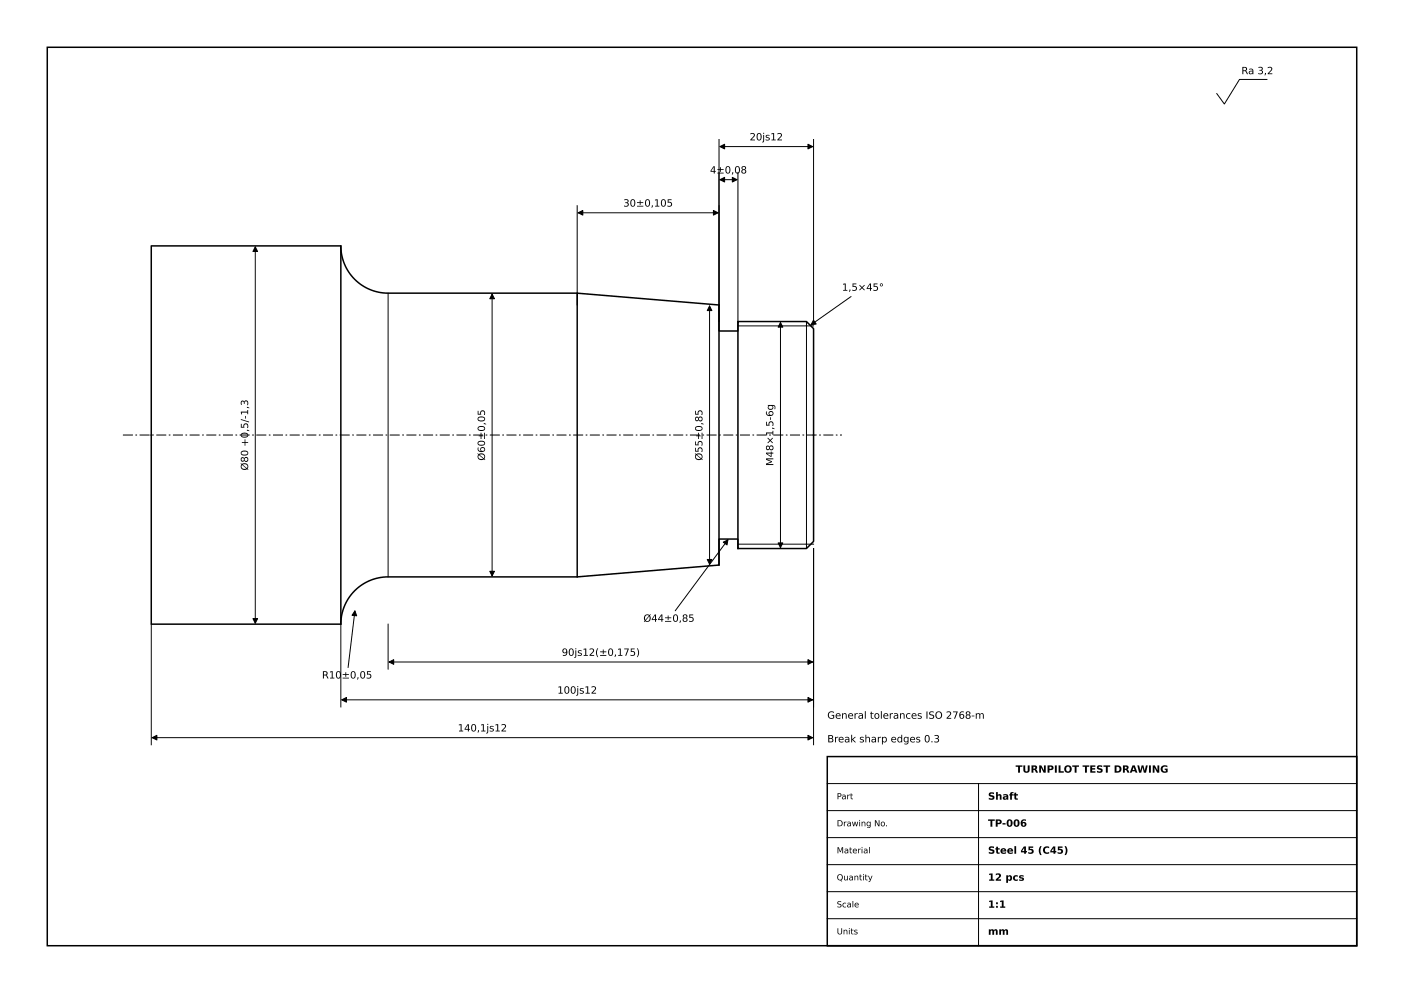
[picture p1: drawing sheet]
<svg xmlns="http://www.w3.org/2000/svg" width="297mm" height="210mm" viewBox="0 0 297 210" stroke-linecap="round" stroke-linejoin="round" font-family="sans-serif">
<path d="M10 10h277v190h-277zM32 52h40.1a10 10 0 0 0 10 10h40l30 2.5v5.5h4v-2h14.5l1.5 1.5v45l-1.5 1.5h-14.5v-2h-4v5.5l-30 2.5h-40a10 10 0 0 0-10 10h-40.1zM72.1 52v80M122.1 62v60M152.1 64.5v55M156.1 68v48M175 160h112v40h-112z" fill="none" stroke="#000" stroke-width=".32"/>
<g fill="none" stroke="#000" stroke-width=".21">
<path d="M268 16.8h-5.8l-3.2 5.2-1.6-2.2M152.1 29.5v38.5M152.3 38h3.6M152.3 31h19.6M156.1 36.5v31.5M172.1 29.5v38.5M54 52.2v79.6M122.1 43.5v21M122.3 45h29.6M82.1 62v60M104.1 62.2v59.6M150.1 64.7v54.6"/>
<path d="M156.1 68.9h16M165.1 68.2v47.6M170.6 68v48M180 62.7l-8.4 6M154 114.2l-11.2 15M156.1 115.1h16M172.1 116v41.5M32 132v25.5M72.1 132v17.5M75.1 129.2l-1.5 12M82.1 132v9.5M82.3 140h89.6"/>
<path d="M32.2 156h139.7M72.3 148h99.6M175 165.7h112M175 171.4h112M175 177.1h112M207 165.7v34.3M175 182.9h112M175 188.6h112M175 194.3h112M175 200h112"/>
</g>
<path d="M26 92h152.1" fill="none" stroke="#000" stroke-width=".21" stroke-dasharray="2.1 .5 .4 .5" stroke-linecap="butt"/>
<g fill="#000" stroke="#000" stroke-width=".21">
<path d="M152.3 38l1-.5v1zM152.3 31l1-.5v1zM154.9 37.5l1 .5-1 .5zM170.9 30.5l1 .5-1 .5zM54 52.2l.5 1h-1zM122.3 45l1-.5v1zM150.9 44.5l1 .5-1 .5zM104.1 62.2l.5 1h-1zM150.1 64.7l.5 1h-1zM165.1 68.2l.5 1h-1zM172.1 67.7l.6 .8-1.1 .2zM149.6 118.3h1l-.5 1z"/>
<path d="M153 114.7l1-.5-.2 1zM164.6 114.8h1l-.5 1zM53.5 130.8h1l-.5 1zM75.1 129.2l.3 1-.9-.1zM103.6 120.8h1l-.5 1zM170.9 139.5l1 .5-1 .5zM32.2 156l1-.5v1zM72.3 148l1-.5v1zM82.3 140l1-.5v1zM170.9 155.5l1 .5-1 .5zM170.9 147.5l1 .5-1 .5z"/>
</g>
<g font-size="2.1">
<text x="262.6" y="15.7">Ra 3,2</text>
<text x="158.6" y="29.7">20js12</text>
<text x="150.2" y="36.7">4±0,08</text>
<text x="131.8" y="43.7">30±0,105</text>
<text x="178.1" y="61.5">1,5×45°</text>
<text x="52.5" y="99.5" transform="rotate(-90 52.5 99.5)">Ø80 +0,5/-1,3</text>
<text x="102.6" y="97.4" transform="rotate(-90 102.6 97.4)">Ø60±0,05</text>
<text x="148.6" y="97.4" transform="rotate(-90 148.6 97.4)">Ø55±0,85</text>
<text x="163.6" y="98.6" transform="rotate(-90 163.6 98.6)">M48×1,5-6g</text>
<text x="136.1" y="131.5">Ø44±0,85</text>
<text x="68.1" y="143.5">R10±0,05</text>
<text x="118.8" y="138.7">90js12(±0,175)</text>
<text x="117.9" y="146.7">100js12</text>
<text x="96.8" y="154.7">140,1js12</text>
<text x="175" y="152">General tolerances ISO 2768-m</text>
<text x="175" y="157">Break sharp edges 0.3</text>
<text x="214.8" y="163.4">TURNPILOT TEST DRAWING</text>
<text x="209" y="169.1">Shaft</text>
<text x="209" y="174.8">TP-006</text>
<text x="209" y="180.6">Steel 45 (C45)</text>
<text x="209" y="186.3">12 pcs</text>
<text x="209" y="192">1:1</text>
<text x="209" y="197.7">mm</text>
</g>
<g font-size="1.8">
<text x="177" y="169">Part</text>
<text x="177" y="174.7">Drawing No.</text>
<text x="177" y="180.5">Material</text>
<text x="177" y="186.2">Quantity</text>
<text x="177" y="191.9">Scale</text>
<text x="177" y="197.6">Units</text>
</g>
</svg>
